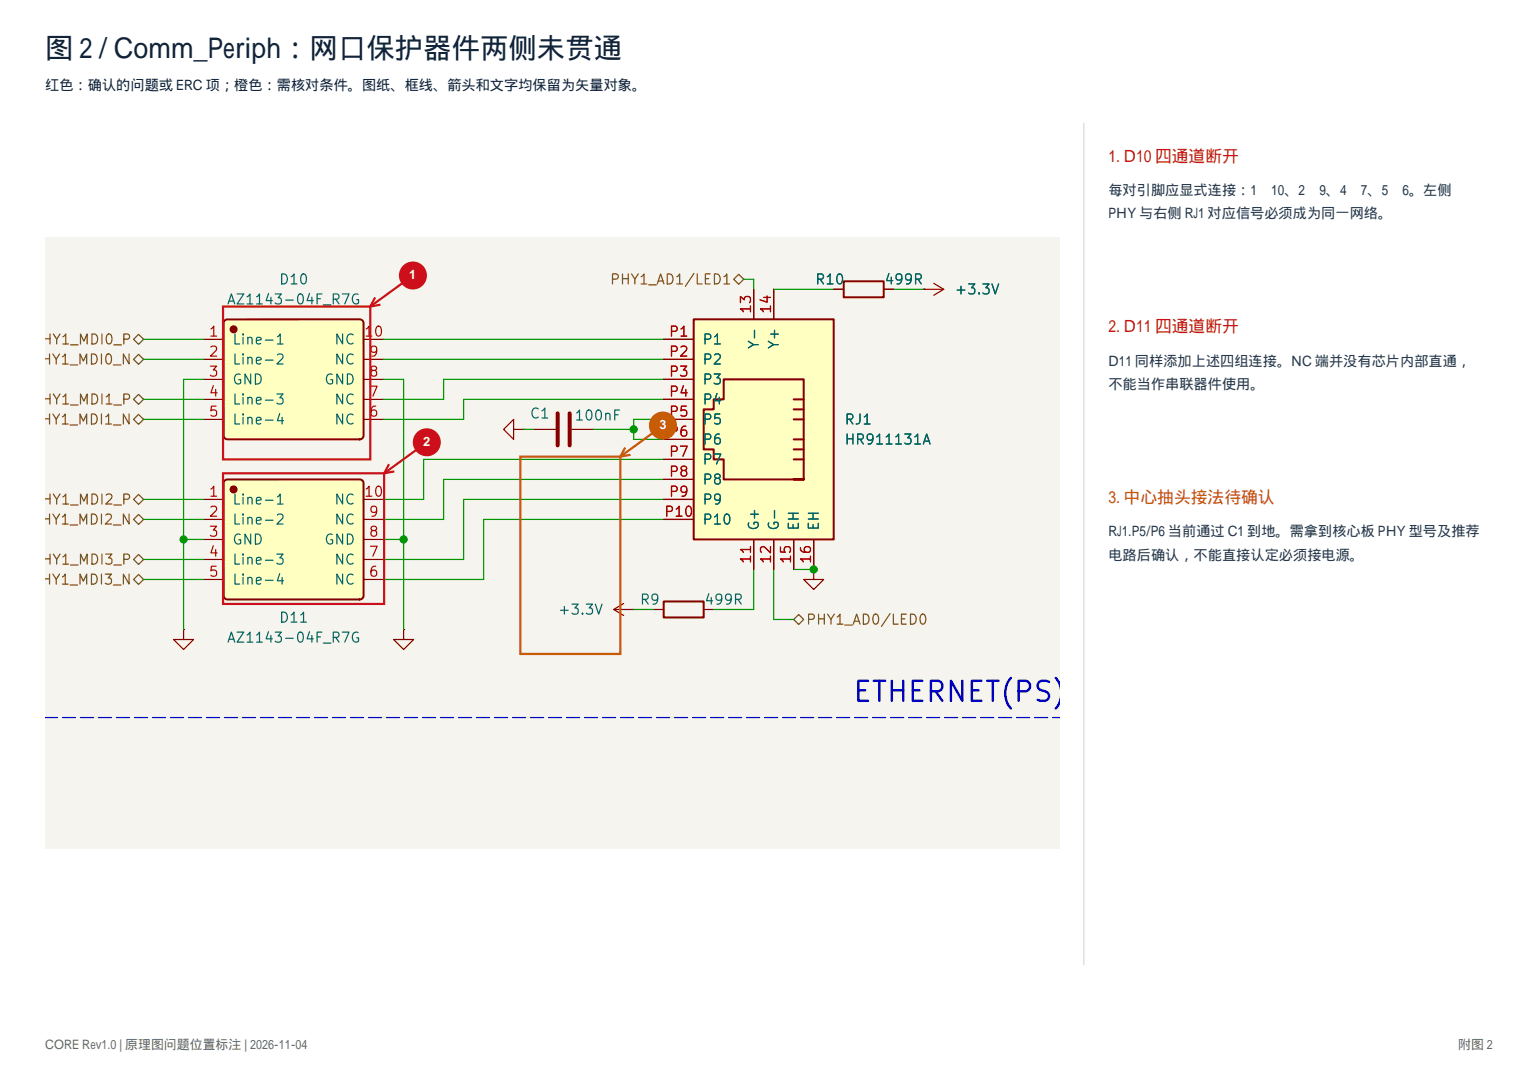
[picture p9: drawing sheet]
<svg xmlns="http://www.w3.org/2000/svg" width="420mm" height="297mm" viewBox="0 0 420 297" stroke-linecap="round" stroke-linejoin="round" font-family="sans-serif">
<path d="M12.3 64.7h277v167h-277z" fill="#f5f4ef" stroke="#f5f4ef" stroke-width=".27"/>
<path d="M152.3 112.8v8.8M155.6 112.8v8.8" fill="none" stroke="#840000" stroke-width="1.1"/>
<path d="M145.7 117.2h6M156.1 117.2h6" fill="none" stroke="#840000" stroke-width=".33"/>
<path d="M61.4 87.5l.5-.3h36.3l.8 .3 .3 .5v30.9a1.09 1.09 0 0 1-1.1 1h-36.1l-.7-.3-.3-.5v-30.8z" fill="#ffffc2"/>
<circle cx="63.8" cy="89.9" r=".82" fill="#840000" stroke="#840000" stroke-width=".55"/>
<path d="M61.4 87.5l.5-.3h36.3l.8 .3 .3 .5v30.9a1.09 1.09 0 0 1-1.1 1h-36.1l-.7-.3-.3-.5v-30.8z" fill="none" stroke="#840000" stroke-width=".55"/>
<path d="M55.6 92.6h5.5M55.6 98.1h5.5M99.3 92.6h5.5M99.3 98.1h5.5M55.6 103.6h5.5M55.6 109h5.5M55.6 114.5h5.5M99.3 103.6h5.5M99.3 109h5.5M99.3 114.5h5.5M140.3 117.2v-2.7l-2.8 2.7 2.8 2.7v-2.7h2.7" fill="none" stroke="#840000" stroke-width=".33"/>
<circle cx="143" cy="117.2" r=".16" fill="#840000"/>
<path d="M50.1 171.8v2.8h2.8l-2.8 2.7-2.7-2.7h2.7" fill="none" stroke="#840000" stroke-width=".33"/>
<circle cx="50.1" cy="171.8" r=".16" fill="#840000"/>
<path d="M61.4 131.2l.5-.3h36.3l.8 .3 .3 .5v30.9a1.09 1.09 0 0 1-1.1 1h-36.1l-.7-.3-.3-.5v-30.8z" fill="#ffffc2"/>
<circle cx="63.8" cy="133.6" r=".82" fill="#840000" stroke="#840000" stroke-width=".55"/>
<path d="M61.4 131.2l.5-.3h36.3l.8 .3 .3 .5v30.9a1.09 1.09 0 0 1-1.1 1h-36.1l-.7-.3-.3-.5v-30.8z" fill="none" stroke="#840000" stroke-width=".55"/>
<path d="M55.6 136.3h5.5M99.3 136.3h5.5M55.6 141.8h5.5M55.6 147.3h5.5M55.6 152.7h5.5M55.6 158.2h5.5M99.3 141.8h5.5M99.3 147.3h5.5M99.3 152.7h5.5M99.3 158.2h5.5M222.2 155.5v2.7h2.7l-2.7 2.7-2.7-2.7h2.7" fill="none" stroke="#840000" stroke-width=".33"/>
<circle cx="222.2" cy="155.5" r=".16" fill="#840000"/>
<path d="M189.4 87.2h38.3v60.1h-38.3z" fill="#ffffc2"/>
<path d="M189.4 87.2h38.3v60.1h-38.3zM216.7 109h2.8M216.7 111.7h2.8M216.7 114.5h2.8M216.7 119.9h2.8M216.7 122.7h2.8M216.7 125.4h2.8M216.7 130.9h2.8h-21.9v-5.5h-2.7v-2.7h-2.7v-11h2.7v-2.7h2.7v-5.4h21.9v27.3M181.2 164.2h11v4.4h-11z" fill="none" stroke="#840000" stroke-width=".55"/>
<g fill="none" stroke="#840000" stroke-width=".33">
<path d="M205.8 79v8.2M211.3 79v8.2M252.3 79h5.4M255 77.3l2.7 1.7M257.7 79l-2.7 1.6M181.2 92.6h8.2M181.2 98.1h8.2M181.2 103.6h8.2M181.2 109h8.2M181.2 114.5h8.2M181.2 119.9h8.2M181.2 125.4h8.2"/>
<path d="M181.2 130.9h8.2M181.2 136.3h8.2M181.2 141.8h8.2M205.8 147.3v8.2M211.3 147.3v8.2M216.7 147.3v8.2M222.2 147.3v8.2M178.5 166.4h2.7M192.2 166.4h2.7"/>
</g>
<circle cx="252.3" cy="79" r=".16" fill="#840000"/>
<path d="M230.4 76.8h10.9v4.4h-10.9z" fill="none" stroke="#840000" stroke-width=".55"/>
<path d="M227.7 79h2.7M241.3 79h2.8M110.2 171.8v2.8h2.8l-2.8 2.7-2.7-2.7h2.7" fill="none" stroke="#840000" stroke-width=".33"/>
<circle cx="110.2" cy="171.8" r=".16" fill="#840000"/>
<path d="M167.6 166.4l2.7 1.6M167.6 166.4h5.4M170.3 164.7l-2.7 1.7" fill="none" stroke="#840000" stroke-width=".33"/>
<circle cx="173" cy="166.4" r=".16" fill="#840000"/>
<path d="M200.4 76.2l1.3-1.3 1.4 1.3-1.4 1.4zM36.5 98.1l1.3-1.4 1.4 1.4-1.4 1.4zM36.5 92.6l1.3-1.3 1.4 1.3-1.4 1.4zM36.5 109l1.3-1.3 1.4 1.3-1.4 1.4zM36.5 114.5l1.3-1.4 1.4 1.4-1.4 1.3zM36.5 136.3l1.3-1.3 1.4 1.3-1.4 1.4zM36.5 152.7l1.3-1.3 1.4 1.3-1.4 1.4zM36.5 158.2l1.3-1.4 1.4 1.4-1.4 1.3zM36.5 141.8l1.3-1.4 1.4 1.4-1.4 1.4zM216.7 169.1l1.4-1.4 1.4 1.4-1.4 1.4z" fill="none" stroke="#725600" stroke-width=".33"/>
<path d="M289.3 195.9h-277" fill="none" stroke="#0000c2" stroke-width=".33" stroke-dasharray="3.6 1.3"/>
<g fill="none" stroke="#009600" stroke-width=".33">
<path d="M203.1 76.2h2.7v2.8M211.3 79h16.4M244.1 79h8.2M39.2 92.6h16.4M39.2 98.1h16.4M104.8 92.6h76.4M104.8 98.1h76.4M39.2 109h16.4M39.2 114.5h16.4M55.6 103.6h-5.5v68.2M104.8 103.6h5.4v68.2M143 117.2h2.7"/>
<path d="M162.1 117.2h10.9M181.2 103.6h-60.1v5.4h-16.3M181.2 109h-54.6v5.5h-21.8M181.2 114.5h-8.2v5.4h8.2M39.2 136.3h16.4M181.2 130.9h-60.1v10.9h-16.3M181.2 136.3h-54.6v16.4h-21.8M181.2 125.4h-65.5v10.9h-10.9M39.2 141.8h16.4M39.2 152.7h16.4M39.2 158.2h16.4M50.1 147.3h5.5"/>
<path d="M104.8 147.3h5.4M181.2 141.8h-49.1v16.4h-27.3M205.8 155.5v10.9h-10.9M211.3 155.5v13.6h5.4M216.7 155.5h5.5M173 166.4h5.5"/>
</g>
<path d="M227.7 79h2.7M241.3 79h2.8" fill="none" stroke="#840000" stroke-width=".33"/>
<circle cx="252.3" cy="79" r=".16" fill="#840000"/>
<g fill="none" stroke="#840000" stroke-width=".33">
<path d="M205.8 79v8.2M211.3 79v8.2M181.2 92.6h8.2M181.2 98.1h8.2M181.2 103.6h8.2M181.2 109h8.2M181.2 114.5h8.2M181.2 119.9h8.2M181.2 125.4h8.2M181.2 130.9h8.2M181.2 136.3h8.2M181.2 141.8h8.2"/>
<path d="M205.8 147.3v8.2M211.3 147.3v8.2M216.7 147.3v8.2M222.2 147.3v8.2"/>
</g>
<circle cx="222.2" cy="155.5" r=".16" fill="#840000"/>
<g fill="#009600" stroke="#009600" stroke-width=".27">
<circle cx="50.1" cy="147.3" r=".98"/>
<circle cx="110.2" cy="147.3" r=".98"/>
<circle cx="173" cy="117.2" r=".98"/>
<circle cx="222.2" cy="155.5" r=".98"/>
</g>
<path d="M296 33.5v230" fill="none" stroke="#ccd4db" stroke-width=".28"/>
<path d="M112.8 75.2l-11.7 8.5M60.9 83.7h40.2v41.7h-40.2zM102.4 81.2l-1.3 2.5M103.9 83.2l-2.8 .5M60.9 129.2h44v35.7h-44zM106.2 126.7l-1.3 2.5M107.7 128.7l-2.8 .5M116.6 120.7l-11.7 8.5" fill="none" stroke="#cc0f1a" stroke-width=".6"/>
<g fill="#cc0f1a" stroke="#cc0f1a" stroke-width=".6">
<circle cx="112.8" cy="75.2" r="3.5"/>
<circle cx="116.6" cy="120.7" r="3.5"/>
</g>
<path d="M181 116.2l-11.6 8.4M142.1 124.6h27.3v53.9h-27.3zM170.7 122.2l-1.3 2.4M172.2 124.1l-2.8 .5" fill="none" stroke="#c75c05" stroke-width=".6"/>
<circle cx="181" cy="116.2" r="3.5" fill="#c75c05" stroke="#c75c05" stroke-width=".6"/>
<text font-size="7.8" fill="#122438" x="12.3" y="15.9">图 2 / Comm_Periph：网口保护器件两侧未贯通</text>
<text font-size="5.5" fill="#0000c2" x="232.6" y="193">ETHERNET(PS)</text>
<g font-size="4.6" fill="#cc0f1a">
<text x="302.7" y="44.1">1. D10 四通道断开</text>
<text x="302.7" y="90.7">2. D11 四通道断开</text>
</g>
<text font-size="4.6" fill="#c75c05" x="302.7" y="137.2">3. 中心抽头接法待确认</text>
<text font-size="3.9" fill="#122438" x="12.3" y="24.7">红色：确认的问题或 ERC 项；橙色：需核对条件。图纸、框线、箭头和文字均保留为矢量对象。</text>
<g font-size="3.9" fill="#253747">
<text x="302.7" y="53.3">每对引脚应显式连接：1↔10、2↔9、4↔7、5↔6。左侧</text>
<text x="302.7" y="59.6">PHY 与右侧 RJ1 对应信号必须成为同一网络。</text>
<text x="302.7" y="99.8">D11 同样添加上述四组连接。NC 端并没有芯片内部直通，</text>
<text x="302.7" y="106.2">不能当作串联器件使用。</text>
<text x="302.7" y="146.4">RJ1.P5/P6 当前通过 C1 到地。需拿到核心板 PHY 型号及推荐</text>
<text x="302.7" y="152.8">电路后确认，不能直接认定必须接电源。</text>
</g>
<g font-size="3.5" fill="#fff">
<text x="111.8" y="76.3">1</text>
<text x="180.1" y="117.2">3</text>
<text x="115.6" y="121.8">2</text>
</g>
<g font-size="3.5" fill="#666">
<text x="12.3" y="286.4">CORE Rev1.0 | 原理图问题位置标注 | 2026-11-04</text>
<text x="398.2" y="286.4">附图 2</text>
</g>
<text font-size="2.8" fill="#840000" x="115.5" y="14.6">2</text>
<g font-size="2.7" fill="#006464">
<text x="61.7" y="83.8">AZ1143-04F_R7G</text>
<text x="76" y="78.3">D10</text>
<text x="222.4" y="78.3">R10</text>
<text x="241.3" y="78.3">499R</text>
<text x="260.5" y="81.1">+3.3V</text>
<text x="63.2" y="94.7">Line-1</text>
<text x="91.1" y="94.7">NC</text>
<text x="191.6" y="94.7">P1</text>
<text x="207.9" y="95.5" transform="rotate(-90 207.9 95.5)">Y-</text>
<text x="213.4" y="95.5" transform="rotate(-90 213.4 95.5)">Y+</text>
<text x="63.2" y="100.2">Line-2</text>
<text x="91.1" y="100.2">NC</text>
<text x="191.6" y="100.2">P2</text>
<text x="63.2" y="105.6">GND</text>
<text x="88.3" y="105.6">GND</text>
<text x="191.6" y="105.6">P3</text>
<text x="343.5" y="102.9">J1</text>
<text x="63.2" y="111.1">Line-3</text>
<text x="91.1" y="111.1">NC</text>
<text x="191.6" y="111.1">P4</text>
<text x="63.2" y="116.6">Line-4</text>
<text x="91.1" y="116.6">NC</text>
<text x="144.5" y="114.9">C1</text>
<text x="156.7" y="115.5">100nF</text>
<text x="191.6" y="116.6">P5</text>
<text x="230.4" y="116.6">RJ1</text>
<text x="191.6" y="122">P6</text>
<text x="230.4" y="122">HR911131A</text>
<text x="191.6" y="127.5">P7</text>
<text x="191.6" y="133">P8</text>
<text x="63.2" y="138.4">Line-1</text>
<text x="63.2" y="143.9">Line-2</text>
<text x="91.1" y="143.9">NC</text>
<text x="91.1" y="138.4">NC</text>
<text x="191.6" y="138.4">P9</text>
<text x="191.6" y="143.9">P10</text>
<text x="63.2" y="149.3">GND</text>
<text x="88.3" y="149.3">GND</text>
<text x="207.9" y="145.1" transform="rotate(-90 207.9 145.1)">G+</text>
<text x="213.4" y="145.1" transform="rotate(-90 213.4 145.1)">G-</text>
<text x="218.8" y="145.1" transform="rotate(-90 218.8 145.1)">EH</text>
<text x="224.3" y="145.1" transform="rotate(-90 224.3 145.1)">EH</text>
<text x="63.2" y="154.8">Line-3</text>
<text x="91.1" y="154.8">NC</text>
<text x="63.2" y="160.3">Line-4</text>
<text x="91.1" y="160.3">NC</text>
<text x="174.5" y="165.7">R9</text>
<text x="192.1" y="165.7">499R</text>
<text x="76" y="170.7">D11</text>
<text x="152.2" y="168.5">+3.3V</text>
<text x="61.7" y="176.1">AZ1143-04F_R7G</text>
</g>
<g font-size="2.7" fill="#725600">
<text x="166.3" y="78.3">PHY1_AD1/LED1</text>
<text x="8.4" y="94.7">PHY1_MDI0_P</text>
<text x="8.3" y="100.2">PHY1_MDI0_N</text>
<text x="8.4" y="111.1">PHY1_MDI1_P</text>
<text x="8.3" y="116.6">PHY1_MDI1_N</text>
<text x="8.3" y="143.9">PHY1_MDI2_N</text>
<text x="8.4" y="138.4">PHY1_MDI2_P</text>
<text x="345.1" y="141.2">PS_I2C_SDA</text>
<text x="345.2" y="146.6">PS_I2C_SCL</text>
<text x="397.6" y="146.6">PS_SPI1_MIS</text>
<text x="8.4" y="154.8">PHY1_MDI3_P</text>
<text x="8.3" y="160.3">PHY1_MDI3_N</text>
<text x="219.9" y="171.2">PHY1_AD0/LED0</text>
</g>
<g font-size="2.7" fill="#a90000">
<text x="205.8" y="85.9" transform="rotate(-90 205.8 85.9)">13</text>
<text x="211.2" y="85.9" transform="rotate(-90 211.2 85.9)">14</text>
<text x="56.8" y="92.6">1</text>
<text x="99.2" y="92.6">10</text>
<text x="182.4" y="92.6">P1</text>
<text x="56.8" y="98">2</text>
<text x="100.5" y="98">9</text>
<text x="182.4" y="98">P2</text>
<text x="366.8" y="98">6</text>
<text x="56.8" y="103.5">3</text>
<text x="100.5" y="103.5">8</text>
<text x="182.4" y="103.5">P3</text>
<text x="56.8" y="109">4</text>
<text x="100.5" y="109">7</text>
<text x="182.4" y="109">P4</text>
<text x="56.8" y="114.4">5</text>
<text x="100.5" y="114.4">6</text>
<text x="182.4" y="114.4">P5</text>
<text x="182.4" y="119.9">P6</text>
<text x="182.4" y="125.4">P7</text>
<text x="182.4" y="130.8">P8</text>
<text x="56.8" y="136.3">1</text>
<text x="99.2" y="136.3">10</text>
<text x="182.4" y="136.3">P9</text>
<text x="56.8" y="141.7">2</text>
<text x="100.5" y="141.7">9</text>
<text x="181.1" y="141.7">P10</text>
<text x="56.8" y="147.2">3</text>
<text x="100.5" y="147.2">8</text>
<text x="375" y="144.5">2</text>
<text x="375" y="149.9">3</text>
<text x="56.8" y="152.7">4</text>
<text x="100.5" y="152.7">7</text>
<text x="205.8" y="154.2" transform="rotate(-90 205.8 154.2)">11</text>
<text x="211.2" y="154.2" transform="rotate(-90 211.2 154.2)">12</text>
<text x="216.7" y="154.2" transform="rotate(-90 216.7 154.2)">15</text>
<text x="222.2" y="154.2" transform="rotate(-90 222.2 154.2)">16</text>
<text x="56.8" y="158.1">5</text>
<text x="100.5" y="158.1">6</text>
</g>
</svg>
